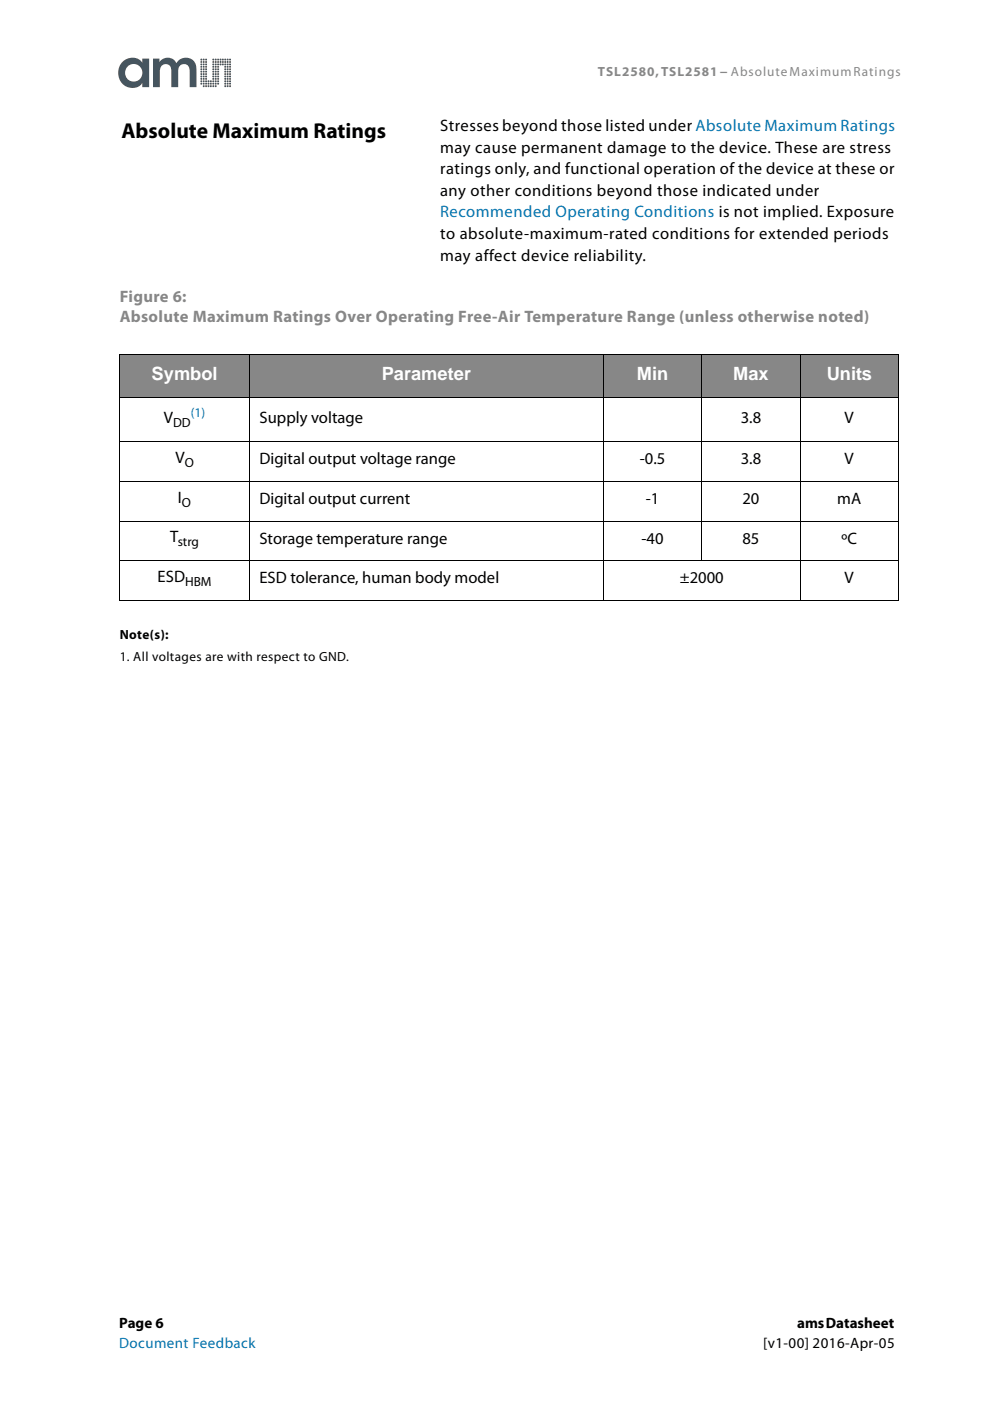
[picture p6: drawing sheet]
<svg xmlns="http://www.w3.org/2000/svg" width="210mm" height="297mm" viewBox="0 0 210 297" stroke-linecap="round" stroke-linejoin="round" font-family="sans-serif">
<g fill="#46555f">
<path d="M48.7 18.1h.2v.3h-.3z"/>
<path d="M48.6 17.6h.3v.3h-.3z"/>
<path d="M48.6 17.1h.3v.3h-.3z"/>
<path d="M48.6 16.6h.3v.3h-.3z"/>
<path d="M48.6 16.1h.3v.3l-.3-.1z"/>
<path d="M48.6 15.5l.3 .1v.3l-.3-.1z"/>
<path d="M48.6 15h.3v.3h-.3z"/>
<path d="M48.6 14.5h.3v.3h-.3z"/>
<path d="M48.6 14h.3v.3h-.3z"/>
<path d="M48.6 13.5h.3v.3h-.3z"/>
<path d="M48.6 13h.3v.3h-.3z"/>
<path d="M48.6 12.5h.3v.3h-.3z"/>
<path d="M48.1 18.1h.3v.3h-.3z"/>
<path d="M48.1 17.6h.3v.3h-.3z"/>
<path d="M48.1 17.1h.3v.3h-.3z"/>
<path d="M48.1 16.6h.3v.3h-.3z"/>
<path d="M48.1 16.1h.3v.3h-.3z"/>
<path d="M48.1 15.5l.3 .1v.3l-.3-.1z"/>
<path d="M48.1 15h.3v.3h-.3z"/>
<path d="M48.1 14.5h.3v.3h-.3z"/>
<path d="M48.1 14h.3v.3h-.3z"/>
<path d="M48.1 13.5h.3v.3h-.3z"/>
<path d="M48.1 13h.3v.3h-.3z"/>
<path d="M48.1 12.5h.3v.3h-.3z"/>
<path d="M47.6 16.1h.3v.3h-.3z"/>
<path d="M47.6 15.5l.3 .1v.3l-.3-.1z"/>
<path d="M47.6 15h.3v.3h-.3z"/>
<path d="M47.6 14.5h.3v.3h-.3z"/>
<path d="M47.6 12.5h.3v.3h-.3z"/>
<path d="M47.6 13h.3v.3h-.3z"/>
<path d="M47.6 13.5h.3v.3h-.3z"/>
<path d="M47.6 14h.3v.3h-.3z"/>
<path d="M47.6 16.6h.3v.3h-.3z"/>
<path d="M47.6 17.1h.3v.3h-.3z"/>
<path d="M47.6 17.6h.3v.3h-.3z"/>
<path d="M47.6 18.1h.3v.3h-.3z"/>
<path d="M47.1 13.5h.3v.3h-.3z"/>
<path d="M47.1 13h.3v.3h-.3z"/>
<path d="M47.1 12.5h.3v.3h-.3z"/>
<path d="M46.6 13.5h.3v.3h-.3z"/>
<path d="M46.6 13h.3v.3h-.3z"/>
<path d="M46.6 12.5h.3v.3h-.3z"/>
<path d="M46.1 17.6h.3v.3h-.3z"/>
<path d="M46.1 17.1h.3v.3h-.3z"/>
<path d="M46.1 16.6h.3v.3h-.3z"/>
<path d="M46.1 16.1h.3v.3h-.3z"/>
<path d="M46.1 15.5l.3 .1v.3l-.3-.1z"/>
<path d="M46.1 15h.3v.3h-.3z"/>
<path d="M46.1 14.5h.3v.3h-.3z"/>
<path d="M46.1 14h.3v.3h-.3z"/>
<path d="M46.1 13.5h.3v.3h-.3z"/>
<path d="M46.1 13h.3v.3h-.3z"/>
<path d="M46.1 12.5h.3v.3h-.3z"/>
<path d="M45.6 16.1h.3v.3h-.3z"/>
<path d="M45.6 15.5l.3 .1v.3l-.3-.1z"/>
<path d="M45.6 15h.3v.3h-.3z"/>
<path d="M45.6 14.5h.3v.3h-.3z"/>
<path d="M45.6 12.5h.3v.3h-.3z"/>
<path d="M45.6 13h.3v.3h-.3z"/>
<path d="M45.6 13.5h.3v.3h-.3z"/>
<path d="M45.6 14h.3v.3h-.3z"/>
<path d="M45.6 16.6h.3v.3h-.3z"/>
<path d="M45.6 17.1h.3v.3h-.3z"/>
<path d="M45.6 17.6h.3v.3h-.3z"/>
<path d="M45.6 18.1h.3v.3h-.3z"/>
<path d="M45.1 18.1h.3v.3h-.3z"/>
<path d="M45.1 17.6h.3v.3h-.3z"/>
<path d="M45.1 17.1h.3v.3h-.3z"/>
<path d="M45.1 16.6h.3v.3h-.3z"/>
<path d="M45.1 16.1h.3v.3l-.3-.1z"/>
<path d="M45.1 15.5l.3 .1v.3l-.3-.1z"/>
<path d="M45.1 15h.3v.3h-.3z"/>
<path d="M45.1 14.5h.3v.3h-.3z"/>
<path d="M45.1 14h.3v.3h-.3z"/>
<path d="M45.1 13.5h.3v.3h-.3z"/>
<path d="M45.1 13h.3v.3h-.3z"/>
<path d="M45.1 12.5h.3v.3h-.3z"/>
<path d="M44.6 17.1h.2v.3h-.2z"/>
<path d="M44.6 17.6h.2v.3h-.2z"/>
<path d="M44.5 18.1h.3v.3h-.2z"/>
<path d="M44 17.1h.4v.3h-.4z"/>
<path d="M44.1 17.6h.3v.3h-.3z"/>
<path d="M44 18.1h.3l.1 .3h-.3z"/>
<path d="M43.5 16.1h.4v.3h-.4z"/>
<path d="M43.6 15.5l.2 .1v.3l-.3-.1z"/>
<path d="M43.6 15h.2v.3h-.3z"/>
<path d="M43.5 14.5h.3v.3h-.2z"/>
<path d="M43.6 12.5h.3l-.1 .3h-.3z"/>
<path d="M43.6 13h.3l-.1 .3h-.3z"/>
<path d="M43.5 13.5h.4l-.1 .3h-.2z"/>
<path d="M43.5 14h.4l-.1 .3h-.2z"/>
<path d="M43.5 16.6h.4l-.1 .3h-.3z"/>
<path d="M43.5 17.1h.3v.3h-.3z"/>
<path d="M43.6 17.6h.2v.3h-.2z"/>
<path d="M43.5 18.1h.3v.3h-.2z"/>
<path d="M43.1 18.1h.2v.3h-.2z"/>
<path d="M43 17.6h.3v.3h-.2z"/>
<path d="M43.1 17.1h.2v.3h-.3z"/>
<path d="M43.1 16.6h.2v.3h-.3z"/>
<path d="M43 16.1h.3v.3l-.3-.1z"/>
<path d="M43.1 15.5l.2 .1v.3l-.3-.1z"/>
<path d="M43.1 15h.2v.3h-.3z"/>
<path d="M43.1 14.5h.2v.3h-.3z"/>
<path d="M43.1 14h.2v.3h-.2z"/>
<path d="M43 13.5h.3v.3h-.3z"/>
<path d="M43.1 13h.2v.3h-.2z"/>
<path d="M43.1 12.5h.2v.3h-.2z"/>
<path d="M42.5 17.6h.3v.3h-.3z"/>
<path d="M42.6 17.1h.2v.3h-.3z"/>
<path d="M42.5 16.6h.3v.3h-.3z"/>
<path d="M42.5 16.1h.3v.3h-.3z"/>
<path d="M42.5 15.5l.3 .1v.3l-.3-.1z"/>
<path d="M42.5 15h.3v.3h-.3z"/>
<path d="M42.5 14.5h.3v.3h-.3z"/>
<path d="M42.5 14h.3v.3h-.3z"/>
<path d="M42.5 13.5h.3v.3h-.3z"/>
<path d="M42.5 13h.3v.3h-.3z"/>
<path d="M26 13.1a3.2 3.2 0 0 0-.5 4.1 3.2 3.2 0 0 0 4 1.1l.7-.7v.9h1.4v-6.1h-1.4v.9a2.67 2.67 0 0 0-4.2-.2zM26.5 15.4a1.85 1.85 0 0 1 3.7 0 1.85 1.85 0 0 1-3.7 0zM32.4 12.4v6.1h1.5v-3.2a1.27 1.27 0 0 1 .7-1.6 1.27 1.27 0 0 1 1.6 .7l.1 4.1h1.5v-3.2a1.27 1.27 0 0 1 1.1-1.7 1.27 1.27 0 0 1 1.3 1.6v3.3h1.5v-2.9a2.81 2.81 0 0 0-1.7-3.3 2.29 2.29 0 0 0-2.6 1.1 2.06 2.06 0 0 0-3.6-.2v-.8z"/>
<circle cx="42.7" cy="12.6" r=".21"/>
</g>
<g fill="#878787">
<path d="M25.4 75.2h27.5v9.1h-27.5z"/>
<path d="M52.9 75.2h75v9.1h-75z"/>
<path d="M127.9 75.2h20.9v9.1h-20.9z"/>
<path d="M148.8 75.2h20.8v9.1h-20.8z"/>
<path d="M169.6 75.2h20.9v9.1h-20.9z"/>
</g>
<g fill="none" stroke="#000" stroke-width=".21">
<path d="M25.3 75.2h165.2M25.4 75.2v9.1M52.9 75.1v52.3M127.9 75.1v52.3M148.8 75.1v43.9M169.6 75.1v52.3M190.5 75.2v9.1M25.3 84.3h165.3M25.3 93.7h165.3M25.4 84.4v42.8M190.5 84.4v42.8M25.3 102.1h165.3"/>
<path d="M25.3 110.5h165.3M25.3 118.9h165.3M25.3 127.3h165.3"/>
</g>
<text font-size="4.6" x="25.8" y="29.2">Absolute Maximum Ratings</text>
<g font-size="3.9" fill="#fff">
<text x="32.2" y="80.6">Symbol</text>
<text x="80.9" y="80.6">Parameter</text>
<text x="135" y="80.6">Min</text>
<text x="155.4" y="80.6">Max</text>
<text x="175.3" y="80.6">Units</text>
</g>
<g font-size="3.5">
<text x="93.3" y="27.8">Stresses beyond those listed under Absolute Maximum Ratings</text>
<text x="93.3" y="32.3">may cause permanent damage to the device. These are stress</text>
<text x="93.3" y="36.9">ratings only, and functional operation of the device at these or</text>
<text x="93.3" y="41.5">any other conditions beyond those indicated under</text>
<text x="93.3" y="50.7">to absolute-maximum-rated conditions for extended periods</text>
<text x="93.3" y="55.3">may affect device reliability.</text>
<text x="34.8" y="89.7">V</text>
<text x="55" y="89.6">Supply voltage</text>
<text x="157.1" y="89.6">3.8</text>
<text x="179.1" y="89.6">V</text>
<text x="37.2" y="98.1">V</text>
<text x="55" y="98.5">Digital output voltage range</text>
<text x="135.7" y="98.5">-0.5</text>
<text x="157" y="98.5">3.8</text>
<text x="179.1" y="98.5">V</text>
<text x="37.7" y="106.6">I</text>
<text x="55" y="106.9">Digital output current</text>
<text x="136.9" y="106.9">-1</text>
<text x="157.4" y="106.9">20</text>
<text x="177.5" y="106.9">mA</text>
<text x="36.1" y="115">T</text>
<text x="55" y="115.3">Storage temperature range</text>
<text x="136" y="115.3">-40</text>
<text x="157.4" y="115.3">85</text>
<text x="178.4" y="115.3">ºC</text>
<text x="33.4" y="123.4">ESD</text>
<text x="55" y="123.7">ESD tolerance, human body model</text>
<text x="144.1" y="123.7">±2000</text>
<text x="179.1" y="123.7">V</text>
</g>
<text font-size="3.5" fill="#0075b1" x="93.3" y="46.1">Recommended Operating Conditions is not implied. Exposure</text>
<g font-size="3.5" fill="#878787">
<text x="25.4" y="64.1">Figure 6:</text>
<text x="25.4" y="68.3">Absolute Maximum Ratings Over Operating Free-Air Temperature Range (unless otherwise noted)</text>
</g>
<g font-size="3.2">
<text x="25.3" y="281.5">Page 6</text>
<text x="169" y="281.5">ams Datasheet</text>
<text x="161.8" y="285.8">[v1-00] 2016-Apr-05</text>
</g>
<text font-size="3.2" fill="#0075b1" x="25.3" y="285.8">Document Feedback</text>
<text font-size="2.8" fill="#878787" x="126.8" y="16.1">TSL2580, TSL2581 − Absolute Maximum Ratings</text>
<text font-size="2.8" fill="#0075b1" x="40.5" y="88.3">(1)</text>
<g font-size="2.8">
<text x="36.7" y="90.6">DD</text>
<text x="39.2" y="99">O</text>
<text x="38.6" y="107.4">O</text>
<text x="37.7" y="115.8">strg</text>
<text x="39.2" y="124.2">HBM</text>
<text x="25.4" y="135.5">Note(s):</text>
<text x="25.4" y="140.1">1. All voltages are with respect to GND.</text>
</g>
</svg>
